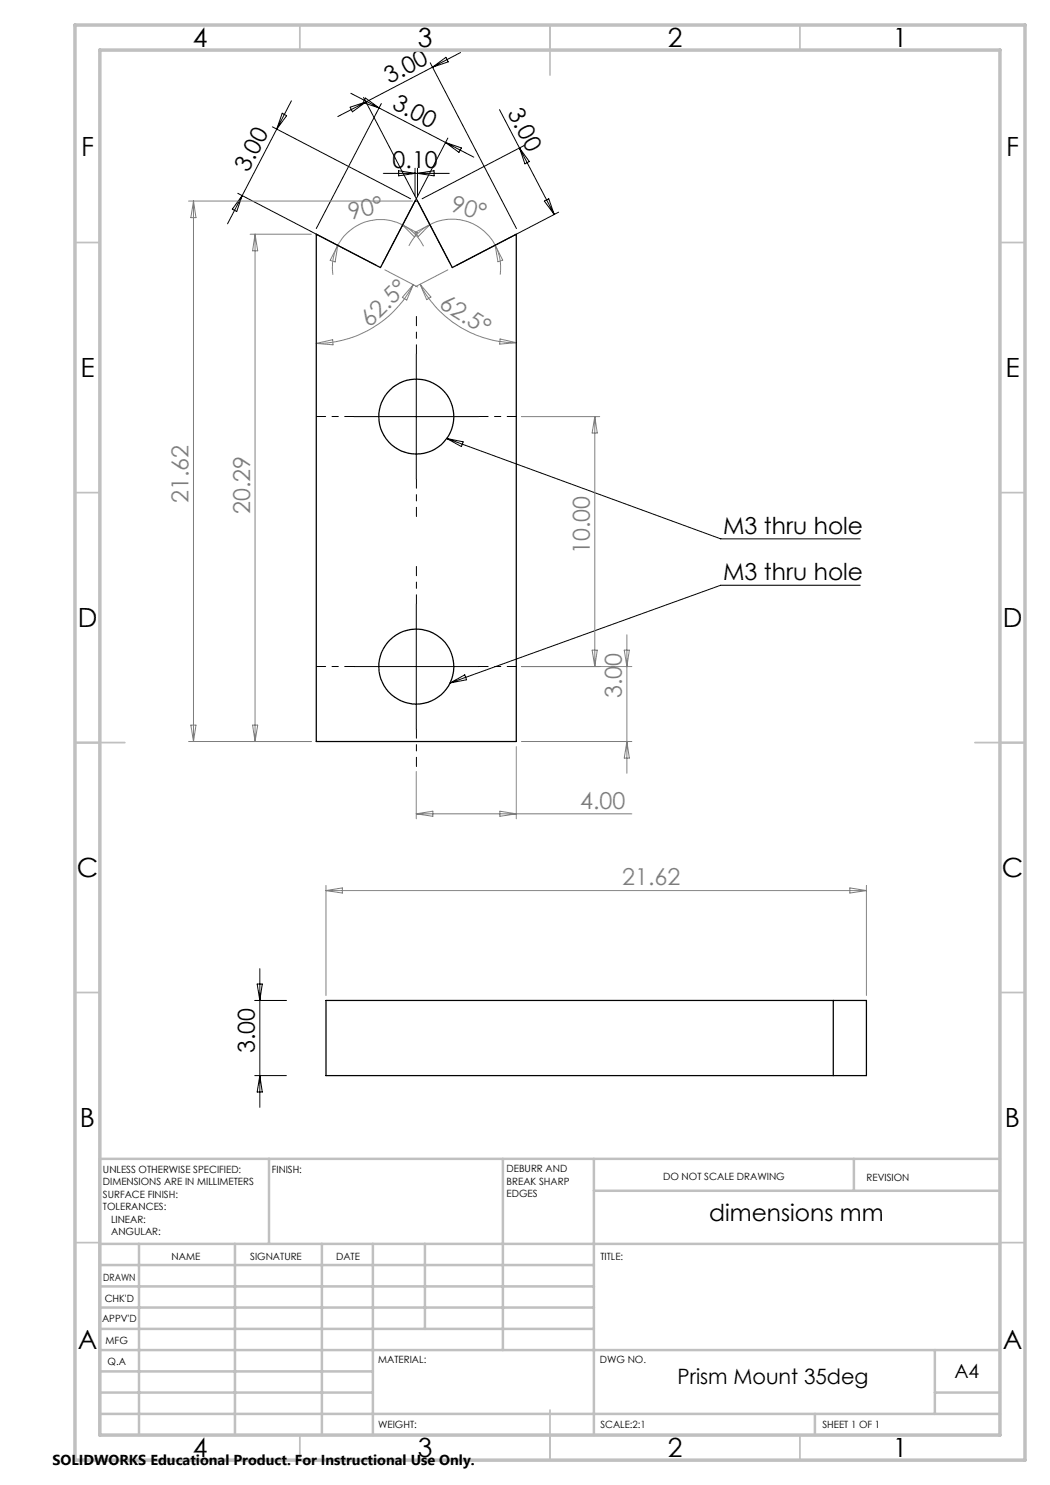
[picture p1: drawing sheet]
<svg xmlns="http://www.w3.org/2000/svg" width="210mm" height="297mm" viewBox="0 0 210 297" stroke-linecap="round" stroke-linejoin="round" font-family="sans-serif">
<g fill="none" stroke="#808080" stroke-width=".2">
<path d="M37.7 40.2h44.8M38.7 40.2v108.1M38.7 40.2l.5 3.3h-1zM50 46.8h12.3M51 46.8v101.5M51 46.8l.5 3.4h-1zM67.6 49.1a9.7 9.7 0 0 0-1 5.9M67.6 49.1l-.6 3.3-1-.3zM77 54l6.5 3.4M80.5 45a9.6 9.6 0 0 0-12.9 4.1M80.5 45a9.5 9.5 0 0 1 4.2 4.2M80.5 45l3 1.6-.6 .8z"/>
<path d="M82.7 56.9l-1.3 3.1-.9-.5zM82.7 56.9a21.9 21.9 0 0 1-19.4 11.8M83 46.5l3-1.6-2.4 2.4zM84 56.9l2.2 2.5-.9 .5zM84 56.9a21.6 21.6 0 0 0 19.3 11.6M86 44.9a9.6 9.6 0 0 1 13 4.1M86 44.9a9.8 9.8 0 0 0-4.2 4.3M89.6 54l-6.5 3.3M99 49a10.1 10.1 0 0 1 1 5.9M99 49l1.5 3-.9 .3zM63.3 68.7l3.2-.8 .1 1.1zM100 67.8l3.3 .7-3.4 .3z"/>
<path d="M104.3 83.3h15.6M119 83.3v50M119 83.3l.5 3.3h-1.1zM104.3 133.3h22.1M118.4 130h1.1l-.5 3.3zM124.8 130h1.1l-.5 3.3zM125.4 127v27.7M37.7 148.3h24.6M38.2 145h1l-.5 3.3zM50.5 145h1l-.5 3.3zM83.3 154.3v9.5M103.3 149.3v14.5"/>
<path d="M104.3 148.3h22.1M125.4 148.3l.5 3.3h-1.1zM65.2 177.1v22M65.2 178.1h108.1M65.2 178.1l3.3-.5v1zM83.3 162.8h43.1M83.3 162.8l3.3-.6v1.1zM100 162.2l3.3 .6-3.3 .5zM170 177.6l3.3 .5-3.3 .5zM173.3 177.1v22"/>
</g>
<path d="M83.3 70.8v-7.5M70.8 83.3h-7.5M83.3 95.8v7.5M95.8 83.3h7.5M70.8 133.3h-7.5M83.3 120.8v-7.5M95.8 133.3h7.5M83.3 145.8v7.5" fill="none" stroke="#000" stroke-width=".2" stroke-dasharray="15.2 1.3 1.3 1.3" stroke-dashoffset="13.4"/>
<g fill="none" stroke="#000" stroke-width=".2">
<path d="M70.2 18.7l24.6 12.7M72.7 19.5l17.3 33.1M73.1 19.6l2.7 2-3.2-1.1zM86 12.6l17.3 33.1M86.5 13.4l-13.3 7M86.5 13.4l2.7-1.9 .4 .9zM92.1 10.5l-5.6 2.9M47.6 38.7l27.6 14.4M48.4 39.1l-2.9 5.7M48.4 39.1l-1.1 3.2-.8-.5zM54.5 25.4l27.6 14.4M55.4 25.8l-7 13.3"/>
<path d="M56.4 22.6l.9 .5-1.9 2.7zM58.3 20.2l-2.9 5.6M70 21.4l3.2-1-2.7 2zM73.2 20.4l-5.6 2.9M76.3 20.7l-13 25M76.7 34.7h13.2M79.7 34.1l3.3 .6-3.3 .5zM83 33.7v5.5M83.5 33.7v5.5M83.5 34.7l3.3-.6v1.1zM89.1 28.5l3.2 1.1-.5 .9zM89.6 27.6l-13 25"/>
<path d="M99.9 21.9l4 7.7M103.9 29.6l6.9 13.3M103.9 29.6l2 2.7-.9 .5zM104.8 29.1l-20.4 10.7M108.9 40.2l.8-.4 1.1 3.1zM111.7 42.4l-20.4 10.7M83.3 70.8v25M70.8 83.3h25M89.4 87.7l54.7 20.1h27.9M89.4 87.7l3.2 .7-.3 .9zM172 117h-27.9l-54.1 19.6M70.8 133.3h25"/>
<path d="M83.3 120.8v25M90 136.6l3-1.6 .3 1zM51.4 196.8h1.1l-.5 3.3zM52 193.7v27.8M50.9 215.1h6.4M50.9 200.1h6.4M52 215.1l.5 3.3h-1.1z"/>
</g>
<g fill="none" stroke="#c0c0c0" stroke-width=".35">
<path d="M60 5v5M110 5v10M160 5v5M15 48.5h5M200 48.5h5M15 98.5h5M200 98.5h5M15 148.5h10M195 148.5h10M15 198.5h5M200 198.5h5M15 248.5h5"/>
<path d="M200 248.5h5M60 287v5M110 282v10M160 287v5"/>
</g>
<g fill="none" stroke="#c0c0c0" stroke-width=".5">
<path d="M53.8 231.8v17M100.6 231.8v38.2M118.8 231.8v55.2M118.8 238.2h81.2M170.8 231.8v6.4M200 231.8h-180v55.2M20 248.8h180M20 257.3h98.8M20 253h98.8M27.8 248.8v38.2M47 248.8v38.2M64.4 248.8v38.2"/>
<path d="M74.6 248.8v38.2M85 248.8v17M20 265.8h98.8M20 261.5h98.8M20 278.5h54.6M20 274.3h54.6M20 270h180M187 278.5h13M187 270v12.8M20 282.8h180M163 282.8v4.2"/>
</g>
<path d="M15 5h190v287h-190zM20 10h180v277h-180z" fill="none" stroke="#c0c0c0" stroke-width=".7"/>
<g fill="none" stroke="#000" stroke-width=".25">
<path d="M63.3 46.8l12.8 6.7 6.9-13.3h.5l7 13.3 12.8-6.7v101.5h-40zM65.2 200.1h108.1v15h-108.1zM166.7 200.1v15"/>
<circle cx="83.3" cy="83.3" r="7.5"/>
<circle cx="83.3" cy="133.3" r="7.5"/>
</g>
<g font-size="5.3">
<text x="38.5" y="9.5">4</text>
<text x="83.5" y="9.5">3</text>
<text x="133.6" y="9.5">2</text>
<text x="178.6" y="9.5">1</text>
<text x="16.2" y="31.2">F</text>
<text x="201.2" y="31.2">F</text>
<text x="16.1" y="75.5">E</text>
<text x="201.1" y="75.5">E</text>
<text x="15.5" y="125.5">D</text>
<text x="200.5" y="125.5">D</text>
<text x="15.4" y="175.5">C</text>
<text x="200.4" y="175.5">C</text>
<text x="16" y="225.5">B</text>
<text x="201" y="225.5">B</text>
<text x="15.5" y="269.7">A</text>
<text x="200.5" y="269.7">A</text>
<text x="38.5" y="291.5">4</text>
<text x="83.5" y="291.5">3</text>
<text x="133.6" y="291.5">2</text>
<text x="178.6" y="291.5">1</text>
</g>
<g font-size="4.7">
<text x="77.9" y="16.8" transform="rotate(-28 77.9 16.8)">3.00</text>
<text x="78.2" y="21.7" transform="rotate(28 78.2 21.7)">3.00</text>
<text x="101.4" y="22.6" transform="rotate(62 101.4 22.6)">3.00</text>
<text x="49.7" y="34.6" transform="rotate(-62 49.7 34.6)">3.00</text>
<text x="78.5" y="33.6">0.10</text>
<text x="144.6" y="106.7">M3 thru hole</text>
<text x="144.6" y="116">M3 thru hole</text>
<text x="51" y="210.6" transform="rotate(-90 51 210.6)">3.00</text>
<text x="141.9" y="244.1">dimensions mm</text>
</g>
<g font-size="4.7" fill="#808080">
<text x="70.1" y="44" transform="rotate(-14 70.1 44)">90°</text>
<text x="90" y="42.2" transform="rotate(16 90 42.2)">90°</text>
<text x="74" y="65.5" transform="rotate(-44 74 65.5)">62.5°</text>
<text x="87.6" y="61.4" transform="rotate(32 87.6 61.4)">62.5°</text>
<text x="37.7" y="100.7" transform="rotate(-90 37.7 100.7)">21.62</text>
<text x="50" y="102.9" transform="rotate(-90 50 102.9)">20.29</text>
<text x="118" y="110.8" transform="rotate(-90 118 110.8)">10.00</text>
<text x="124.4" y="139.7" transform="rotate(-90 124.4 139.7)">3.00</text>
<text x="116" y="161.7">4.00</text>
<text x="124.4" y="177.1">21.62</text>
</g>
<text font-size="4.2" x="135.5" y="276.8">Prism Mount 35deg</text>
<text font-size="3.9" x="190.9" y="275.5">A4</text>
<text font-size="2.9" x="10.5" y="292.9">SOLIDWORKS Educational Product. For Instructional Use Only.</text>
<g font-size="2">
<text x="20.6" y="234.6">UNLESS OTHERWISE SPECIFIED:</text>
<text x="20.6" y="237.1">DIMENSIONS ARE IN MILLIMETERS</text>
<text x="20.6" y="239.6">SURFACE FINISH:</text>
<text x="54.4" y="234.6">FINISH:</text>
<text x="101.3" y="234.5">DEBURR AND</text>
<text x="101.3" y="237">BREAK SHARP</text>
<text x="101.3" y="239.5">EDGES</text>
<text x="132.6" y="236">DO NOT SCALE DRAWING</text>
<text x="173.3" y="236.2">REVISION</text>
<text x="20.6" y="242.1">TOLERANCES:</text>
<text x="22.2" y="244.6">LINEAR:</text>
<text x="22.2" y="247.1">ANGULAR:</text>
<text x="34.3" y="252">NAME</text>
<text x="50" y="251.9">SIGNATURE</text>
<text x="67.2" y="251.9">DATE</text>
<text x="120.1" y="251.9">TITLE:</text>
<text x="20.6" y="256.1">DRAWN</text>
<text x="20.9" y="260.3">CHK'D</text>
<text x="20.4" y="264.4">APPV'D</text>
<text x="21.1" y="268.8">MFG</text>
<text x="21.5" y="273">Q.A</text>
<text x="75.6" y="272.5">MATERIAL:</text>
<text x="120" y="272.5">DWG NO.</text>
<text x="75.6" y="285.5">WEIGHT:</text>
<text x="120.1" y="285.6">SCALE:2:1</text>
<text x="164.5" y="285.6">SHEET 1 OF 1</text>
</g>
</svg>
